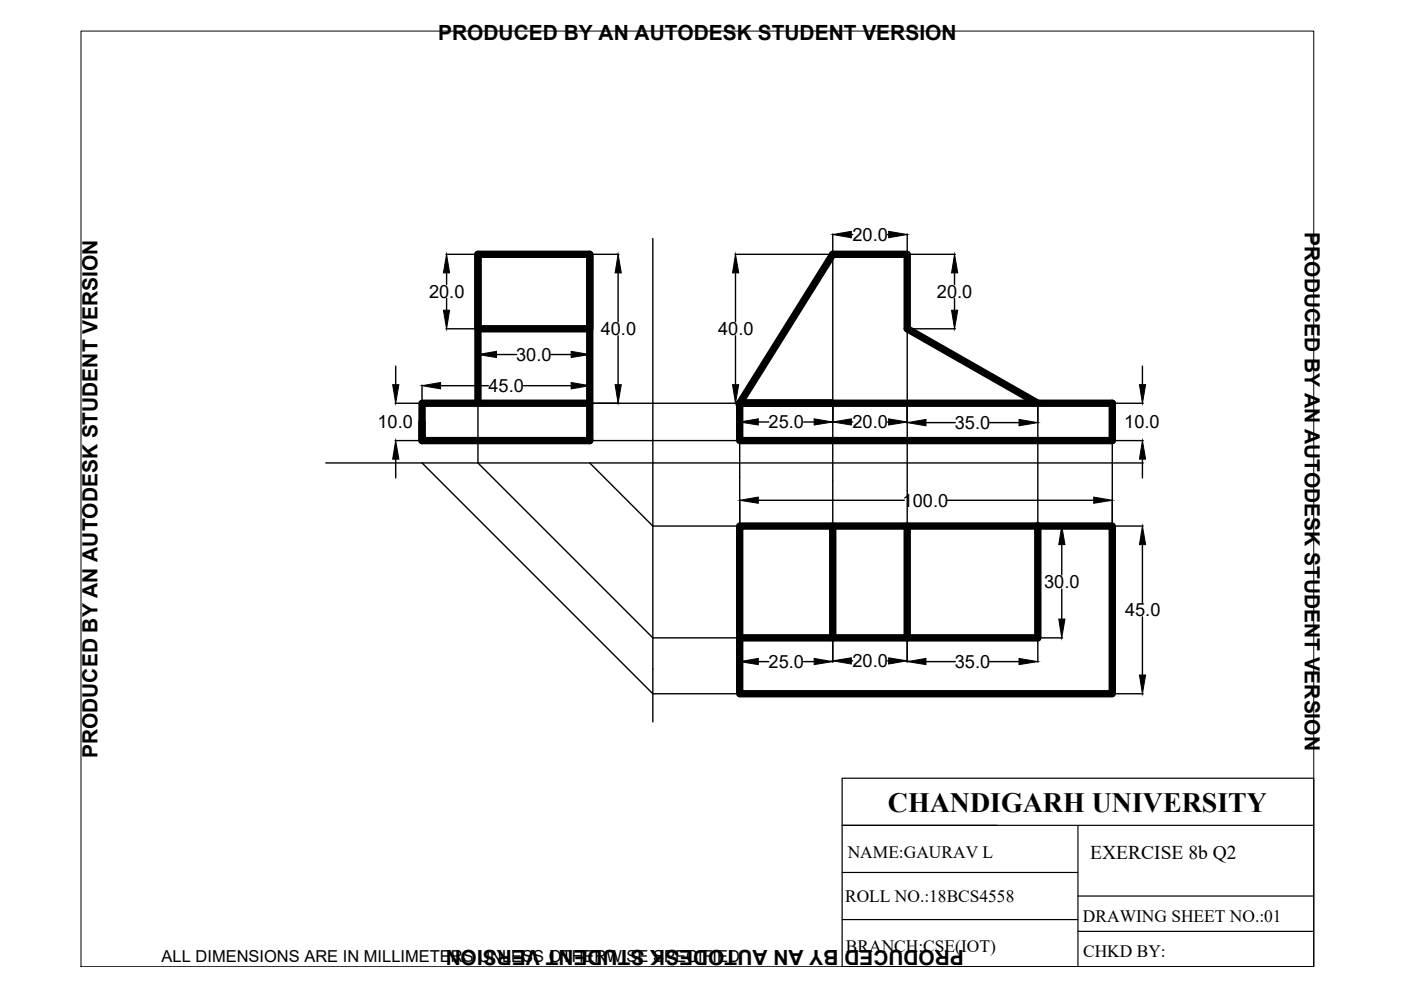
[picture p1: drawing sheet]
<svg xmlns="http://www.w3.org/2000/svg" width="297mm" height="210mm" viewBox="0 0 297 210" stroke-linecap="round" stroke-linejoin="round" font-family="sans-serif">
<!-- layer: thick continuous -->
<path d="M101.3 53.9v15.8h23.7v-15.8M89.5 85.5h35.5v7.9h-35.5zM89.5 89.5v3.9M101.3 85.5v-31.6h23.7v31.6M176.6 85.5h-19.8h79v7.9h-79v-7.9l19.8-31.6h15.7v15.8l27.7 15.8M156.8 111.5h79v35.6h-79zM176.6 111.5v23.7M192.3 111.5v23.7M220 111.5v23.7h-63.2" fill="none" stroke="#000" stroke-width="1.6"/>
<g fill="none" stroke="#000" stroke-width=".3">
<path d="M94.6 53.9h6.7M94.7 57.9v2.4M125.1 53.9h6.1M131 57.9v10.3M138.4 50.6v102.5M155.8 53.9h20.7M155.9 57.9v10.3M176.6 49.6v61.9M180.5 49.7h.3M188.2 49.7h.2M192.3 49.6v4.3M192.4 53.9h10.2"/>
<path d="M202.4 57.9v2.4M83.9 77.6v4M94.6 69.7h6.7M94.7 63.3v2.5M101.3 69.8v5.5M105.3 75.2h4.2M116.8 75.2h4.3M125 69.8v5.5M131 71.2v10.4M155.9 71.2v10.4M192.3 69.7v41.8M192.4 69.7h10.2"/>
<path d="M202.4 63.3v2.5M242.2 77.6v4M69.1 98.2h173.3M83.8 85.5h73v26h-18.4l-13.4-13.3M83.8 93.4h73M83.9 97.4v3.9M89.5 98.2l48.9 48.9h18.4M89.5 81.6v3.9M93.4 81.8h10.1M101.3 85.5v12.7l37.1 37h18.4M111 81.8h10.1M125 81.6v3.9"/>
<path d="M160.8 89.5h2.2M170.4 89.5h2.2M180.5 89.5h.3M188.2 89.5h.2M192.3 85.5h27.7v26M196.3 89.6h6.3M209.8 89.6h6.3M235.8 85.5v26M235.9 85.5h6.5M235.9 93.4h6.5M242.2 97.4v3.9M160.8 106.1h30.9"/>
<path d="M200.9 106.1h31M220.1 111.5h5.2M225.1 115.5v6.4M235.9 111.5h6.5M242.2 115.5v12.3M156.8 135.3v5.1M176.6 135.3v5.1M192.3 135.3v5.1M220 135.3v5.1M220.1 135.2h5.2M225.1 124.9v6.4M242.2 130.8v12.3"/>
<path d="M160.8 140.3h2.2M170.4 140.3h2.2M180.5 140.1h.3M188.2 140.1h.2M196.3 140.3h6.3M209.8 140.3h6.3M235.9 147.1h6.5"/>
</g>
<g fill="#000" stroke="#000" stroke-width=".21">
<path d="M94.7 53.9l.6 4h-1.3zM131 53.9l.7 4h-1.3zM155.9 53.9l.7 4h-1.3zM176.6 49.7l3.9-.6v1.3zM188.4 49.1l3.9 .6-3.9 .7zM202.4 53.9l.7 4h-1.4zM94 65.8h1.3l-.6 3.9zM101.3 75.2l4-.7v1.3zM121.1 74.5l3.9 .7-3.9 .6zM201.7 65.8h1.4l-.7 3.9zM83.9 93.4l.7 4h-1.3zM83.3 81.6h1.3l-.7 3.9z"/>
<path d="M89.5 81.8l3.9-.7v1.4zM121.1 81.1l3.9 .7-3.9 .7zM130.4 81.6h1.3l-.7 3.9zM155.3 81.6h1.3l-.7 3.9zM156.8 89.5l4-.7v1.3zM172.6 88.8l4 .7-4 .6zM176.6 89.5l3.9-.7v1.3zM188.4 88.8l3.9 .7-3.9 .6zM192.3 89.6l4-.7v1.4zM216.1 88.9l3.9 .7-3.9 .7zM241.6 81.6h1.3l-.7 3.9zM242.2 93.4l.7 4h-1.3z"/>
<path d="M156.8 106.1l4-.7v1.3zM225.1 111.5l.7 4h-1.3zM231.9 105.4l3.9 .7-3.9 .6zM242.2 111.5l.7 4h-1.3zM156.8 140.3l4-.7v1.3zM172.6 139.6l4 .7-4 .6zM176.6 140.1l3.9-.6v1.3zM188.4 139.5l3.9 .6-3.9 .7zM192.3 140.3l4-.7v1.3zM216.1 139.6l3.9 .7-3.9 .6zM224.5 131.3h1.3l-.7 3.9zM241.6 143.1h1.3l-.7 4z"/>
</g>
<path d="M17.2 6.6h261.3v198.4h-261.3z" fill="none" stroke="#000" stroke-width=".21"/>
<!-- layer: 0 -->
<path d="M178.5 165h100v40h-100zM178.5 175h100M228.5 175v30M178.5 195h50M178.5 185h50M228.5 190h50M228.5 197.5h50" fill="none" stroke="#000" stroke-width=".25"/>
<text font-size="5.9" x="188.2" y="172.2">CHANDIGARH UNIVERSITY</text>
<g font-size="4.4">
<text x="92.9" y="8.5">PRODUCED BY AN AUTODESK STUDENT VERSION</text>
<text x="276.6" y="49.3" transform="rotate(90 276.6 49.3)">PRODUCED BY AN AUTODESK STUDENT VERSION</text>
<text x="20.6" y="160.7" transform="rotate(-90 20.6 160.7)">PRODUCED BY AN AUTODESK STUDENT VERSION</text>
<text x="204.4" y="201.5" transform="rotate(180 204.4 201.5)">PRODUCED BY AN AUTODESK STUDENT VERSION</text>
</g>
<text font-size="4.1" x="231.2" y="182.1">EXERCISE 8b Q2</text>
<g font-size="3.9">
<text x="180.7" y="51.1">20.0</text>
<text x="91" y="63.1">20.0</text>
<text x="198.7" y="63.1">20.0</text>
<text x="127.4" y="71.1">40.0</text>
<text x="152.3" y="71.1">40.0</text>
<text x="109.4" y="76.5">30.0</text>
<text x="103.6" y="83.1">45.0</text>
<text x="80" y="90.8">10.0</text>
<text x="163" y="90.8">25.0</text>
<text x="180.7" y="90.8">20.0</text>
<text x="202.4" y="91">35.0</text>
<text x="238.4" y="90.8">10.0</text>
<text x="191.4" y="107.4">100.0</text>
<text x="221.4" y="124.7">30.0</text>
<text x="238.5" y="130.7">45.0</text>
<text x="163" y="141.6">25.0</text>
<text x="180.7" y="141.5">20.0</text>
<text x="202.4" y="141.6">35.0</text>
</g>
<g font-size="3.7">
<text x="179.7" y="182">NAME:GAURAV L</text>
<text x="179.2" y="191.2">ROLL NO.:18BCS4558</text>
<text x="229.6" y="195.4">DRAWING SHEET NO.:01</text>
<text x="179.4" y="201.9">BRANCH:CSE(IOT)</text>
<text x="229.6" y="202.8">CHKD BY:</text>
</g>
<text font-size="3.5" x="34.3" y="203.9">ALL DIMENSIONS ARE IN MILLIMETERS UNLESS OTHERWISE SPECIFIED</text>
</svg>
